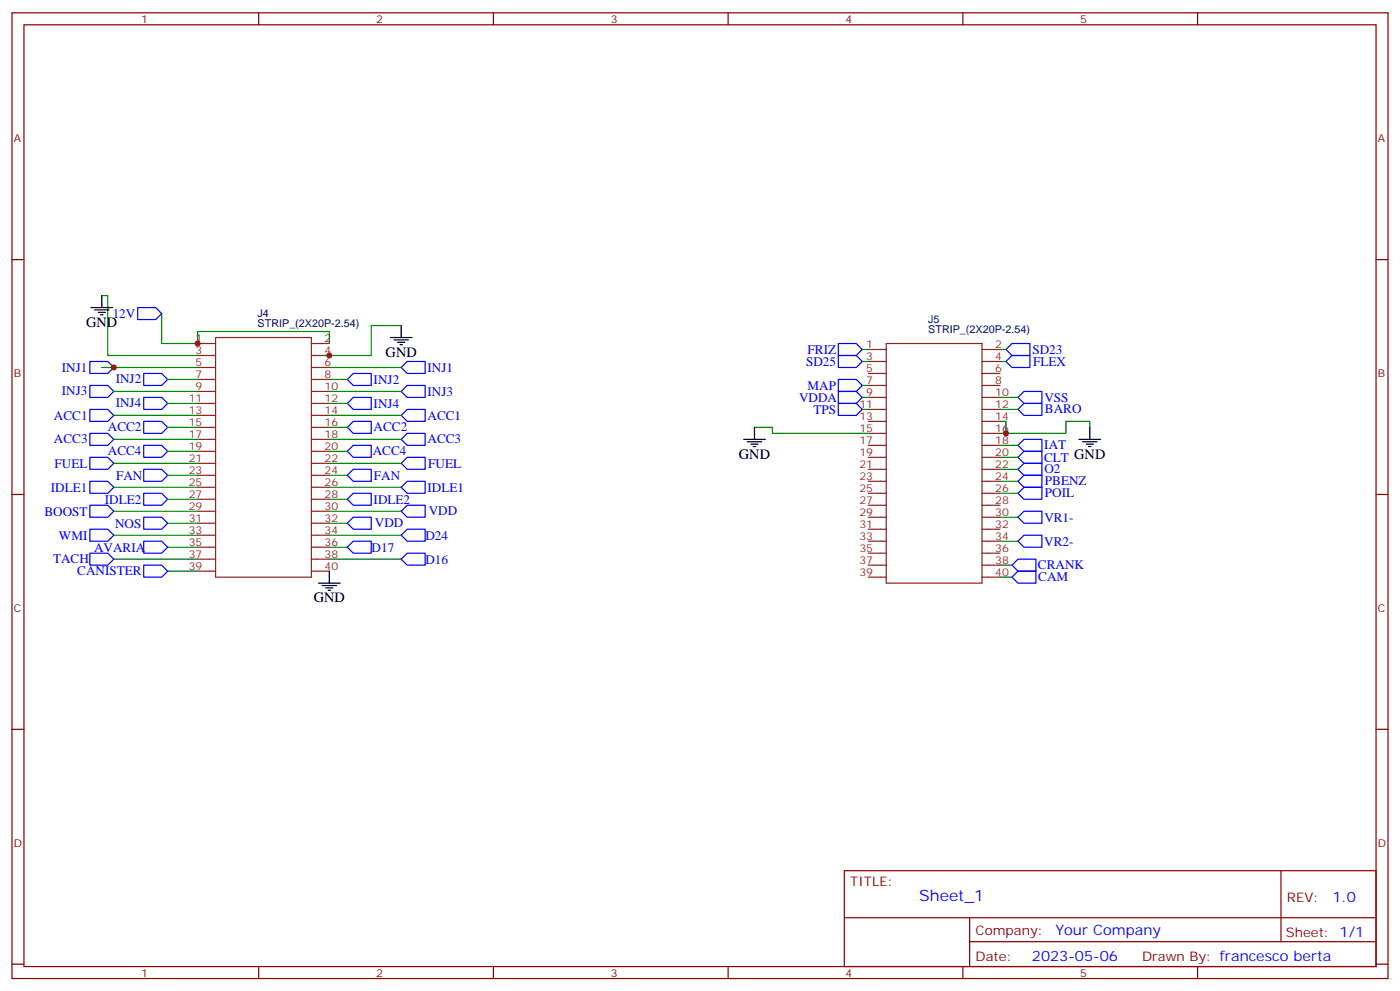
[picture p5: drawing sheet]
<svg xmlns="http://www.w3.org/2000/svg" width="412mm" height="292mm" viewBox="0 0 412 292" stroke-linecap="round" stroke-linejoin="round" font-family="sans-serif">
<g fill="none" stroke="#870000" stroke-width=".35">
<path d="M3.5 3.8h405.4v284.3h-405.4zM7.1 7.3h398.2v277.3h-398.2zM76.2 3.8v3.5M145.3 3.8v3.5M214.5 3.8v3.5M283.6 3.8v3.5M352.8 3.8v3.5M3.5 76.4h3.6M405.3 76.4h3.6M3.5 145.6h3.6M405.3 145.6h3.6M3.5 214.7h3.6"/>
<path d="M405.3 214.7h3.6M248.7 256.4h156.6v28.2h-156.6zM377.3 256.4v20.9M248.7 270.2h156.5M285.6 277.3h119.6M285.6 270.2v14.1M3.5 283.9h3.6M76.2 284.6v3.5M145.3 284.6v3.5M214.5 284.6v3.5M283.6 284.6v3.5M352.8 284.6v3.5"/>
<path d="M405.3 283.9h3.6"/>
</g>
<g fill="none" stroke="#8c2424" stroke-width=".35">
<path d="M63.5 99.4h28.2v70.5h-28.2zM58.2 101.1h5.3M58.2 104.7h5.3M58.2 108.2h5.3M58.2 111.7h5.3M58.2 115.3h5.3M58.2 118.8h5.3M91.7 101.1h5.3M91.7 104.7h5.3M91.7 108.2h5.3M91.7 111.7h5.3M91.7 115.3h5.3"/>
<path d="M91.7 118.8h5.3M255.8 102.9h5.3M255.8 106.4h5.3M255.8 110h5.3M255.8 113.5h5.3M255.8 117h5.3M261.1 101.1h28.2v70.6h-28.2zM289.3 102.9h5.3M289.3 106.4h5.3M289.3 110h5.3M289.3 113.5h5.3M289.3 117h5.3"/>
<path d="M58.2 122.3h5.3M58.2 125.8h5.3M58.2 129.4h5.3M58.2 132.9h5.3M58.2 136.4h5.3M58.2 139.9h5.3M91.7 122.3h5.3M91.7 125.8h5.3M91.7 129.4h5.3M91.7 132.9h5.3M91.7 136.4h5.3M91.7 139.9h5.3"/>
<path d="M255.8 120.5h5.3M255.8 124.1h5.3M255.8 127.6h5.3M255.8 131.1h5.3M255.8 134.7h5.3M255.8 138.2h5.3M289.3 120.5h5.3M289.3 124.1h5.3M289.3 127.6h5.3M289.3 131.1h5.3M289.3 134.7h5.3M289.3 138.2h5.3"/>
<path d="M58.2 143.5h5.3M58.2 147h5.3M58.2 150.5h5.3M58.2 154.1h5.3M58.2 157.6h5.3M91.7 143.5h5.3M91.7 147h5.3M91.7 150.5h5.3M91.7 154.1h5.3M91.7 157.6h5.3M255.8 141.7h5.3M255.8 145.2h5.3"/>
<path d="M255.8 148.8h5.3M255.8 152.3h5.3M255.8 155.8h5.3M255.8 159.3h5.3M289.3 141.7h5.3M289.3 145.2h5.3M289.3 148.8h5.3M289.3 152.3h5.3M289.3 155.8h5.3M289.3 159.3h5.3M58.2 161.1h5.3M58.2 164.6h5.3"/>
<path d="M58.2 168.2h5.3M91.7 161.1h5.3M91.7 164.6h5.3M91.7 168.2h5.3M255.8 169.9h5.3M255.8 162.9h5.3M255.8 166.4h5.3M289.3 169.9h5.3M289.3 162.9h5.3M289.3 166.4h5.3"/>
</g>
<g fill="none" stroke="#008700" stroke-width=".35">
<path d="M30 87h1.7v17.7h26.5M47.6 92.3v8.8h10.6v-3.5h38.8v3.5M118.2 95.8h-8.8v8.9h-14.2M30 108.2h28.2M33.5 115.3h24.7M49.4 111.7h8.8M49.4 118.8h8.8M97 108.2h21.2M97 111.7h5.3M97 118.8h5.3M97 115.3h21.2M254 106.4h1.8"/>
<path d="M254 102.9h1.8M254 117h1.8M254 113.5h1.8M294.6 106.4h1.7M294.6 102.9h1.7M294.6 117h5.3M33.5 122.3h24.7M33.5 129.4h24.7M33.5 136.4h24.7M49.4 125.8h8.8M49.4 132.9h8.8M49.4 139.9h8.8"/>
<path d="M97 125.8h5.3M97 129.4h21.2M97 132.9h5.3M97 122.3h21.2M97 136.4h21.2M97 139.9h5.3M222.2 125.8h5.3v1.8h28.3M254 120.5h1.8M294.6 124.1h1.7v3.5h17.7v-3.5h7v1.7M294.6 120.5h5.3M294.6 127.6h1.7M294.6 138.2h5.3"/>
<path d="M294.6 134.7h5.3M294.6 131.1h5.3M33.5 143.5h24.7M33.5 150.5h24.7M33.5 157.6h24.7M49.4 154.1h8.8M49.4 147h8.8M97 143.5h21.2M97 147h5.3M97 150.5h21.2M97 157.6h21.2M97 154.1h5.3"/>
<path d="M294.6 152.3h5.3M294.6 159.3h5.3M294.6 145.2h5.3M294.6 141.7h5.3M33.5 164.6h24.7M49.4 161.1h8.8M49.4 168.2h8.8M97 161.1h5.3M97 164.6h21.2M294.6 166.4h3.5M294.6 169.9h3.5"/>
</g>
<g fill="none" stroke="#00f" stroke-width=".35">
<path d="M40.6 90.6h5.3l1.7 1.7-1.7 1.8h-5.3zM26.5 106.4h5.2l1.8 1.8-1.8 1.8h-5.2zM26.5 113.5h5.2l1.8 1.8-1.8 1.7h-5.2zM42.3 110h5.3l1.8 1.7-1.8 1.8h-5.3zM42.3 117h5.3l1.8 1.8-1.8 1.7h-5.3zM102.3 118.8l1.8-1.8h5.3v3.5h-5.3zM104.1 110h5.3v3.5h-5.3l-1.8-1.8zM119.9 113.5h5.3v3.5h-5.3l-1.7-1.7zM119.9 106.4h5.3v3.6h-5.3l-1.7-1.8zM246.9 101.1h5.3l1.8 1.8-1.8 1.8h-5.3zM246.9 104.7h5.3l1.8 1.7-1.8 1.8h-5.3zM246.9 111.7h5.3l1.8 1.8-1.8 1.8h-5.3z"/>
<path d="M246.9 115.3h5.3l1.8 1.7-1.8 1.8h-5.3zM246.9 118.8h5.3l1.8 1.7-1.8 1.8h-5.3zM296.3 106.4l1.8-1.7h5.3v3.5h-5.3zM298.1 101.1h5.3v3.6h-5.3l-1.8-1.8zM299.9 117l1.7-1.7h5.3v3.5h-5.3zM26.5 120.5h5.2l1.8 1.8-1.8 1.8h-5.2zM26.5 127.6h5.2l1.8 1.8-1.8 1.7h-5.2zM26.5 134.7h5.2l1.8 1.7-1.8 1.8h-5.2zM42.3 124.1h5.3l1.8 1.7-1.8 1.8h-5.3zM42.3 131.1h5.3l1.8 1.8-1.8 1.8h-5.3zM42.3 138.2h5.3l1.8 1.7-1.8 1.8h-5.3zM102.3 139.9l1.8-1.7h5.3v3.5h-5.3z"/>
<path d="M104.1 131.1h5.3v3.6h-5.3l-1.8-1.8zM104.1 124.1h5.3v3.5h-5.3l-1.8-1.8zM118.2 136.4l1.7-1.7h5.3v3.5h-5.3zM119.9 127.6h5.3v3.5h-5.3l-1.7-1.7zM119.9 120.5h5.3v3.6h-5.3l-1.7-1.8zM299.9 120.5l1.7-1.7h5.3v3.5h-5.3zM299.9 131.1l1.7-1.7h5.3v3.5h-5.3zM299.9 134.7l1.7-1.8h5.3v3.5h-5.3zM299.9 138.2l1.7-1.8h5.3v3.5h-5.3zM26.5 148.8h5.2l1.8 1.7-1.8 1.8h-5.2zM26.5 141.7h5.2l1.8 1.8-1.8 1.7h-5.2zM26.5 155.8h5.2l1.8 1.8-1.8 1.7h-5.2z"/>
<path d="M42.3 145.2h5.3l1.8 1.8-1.8 1.8h-5.3zM42.3 159.3h5.3l1.8 1.8-1.8 1.8h-5.3zM42.3 152.3h5.3l1.8 1.8-1.8 1.7h-5.3zM104.1 145.2h5.3v3.6h-5.3l-1.8-1.8zM104.1 159.3h5.3v3.6h-5.3l-1.8-1.8zM104.1 152.3h5.3v3.5h-5.3l-1.8-1.7zM119.9 141.7h5.3v3.5h-5.3l-1.7-1.7zM119.9 148.8h5.3v3.5h-5.3l-1.7-1.8zM119.9 155.8h5.3v3.5h-5.3l-1.7-1.7zM299.9 141.7l1.7-1.8h5.3v3.6h-5.3zM299.9 145.2l1.7-1.7h5.3v3.5h-5.3zM299.9 152.3l1.7-1.8h5.3v3.6h-5.3z"/>
<path d="M299.9 159.3l1.7-1.7h5.3v3.5h-5.3zM26.5 162.9h5.2l1.8 1.7-1.8 1.8h-5.2zM42.3 166.4h5.3l1.8 1.8-1.8 1.7h-5.3zM119.9 162.9h5.3v3.5h-5.3l-1.7-1.8zM298.1 166.4l1.8-1.8h5.3v3.6h-5.3zM298.1 169.9l1.8-1.7h5.3v3.5h-5.3z"/>
</g>
<g fill="none" stroke="#000" stroke-width=".35">
<path d="M26.8 90.6h6.4M27.9 91.3h4.2M28.9 92h2.1M29.6 92.7h.7M30 87v3.6M115 99.4h6.4M118.2 95.8v3.6M116.1 100.1h4.2M117.1 100.8h2.1M117.8 101.5h.7M219.1 129.4h6.3M220.1 130.1h4.3"/>
<path d="M221.2 130.8h2.1M221.9 131.5h.7M222.2 125.8v3.6M317.9 129.4h6.3M318.9 130.1h4.2M320 130.8h2.1M320.7 131.5h.7M321 125.8v3.6M93.8 171.7h6.4M94.9 172.4h4.2M96 173.1h2.1M96.7 173.8h.7"/>
<path d="M97 168.2v3.5"/>
</g>
<g fill="#c00">
<circle cx="58.2" cy="101.1" r=".88"/>
<circle cx="97" cy="104.7" r=".88"/>
<circle cx="33.5" cy="108.2" r=".88"/>
<circle cx="296.3" cy="127.6" r=".88"/>
</g>
<text font-size="4.6" fill="#00f" x="270.8" y="265.4">Sheet_1</text>
<g font-size="4.2">
<text x="25.4" y="96.2">GND</text>
<text x="113.6" y="105">GND</text>
<text x="217.7" y="135">GND</text>
<text x="92.4" y="177.3">GND</text>
</g>
<g font-size="4.2" fill="#00f">
<text x="392.5" y="265.6">1.0</text>
<text x="310.9" y="275.2">Your Company</text>
<text x="304" y="283">2023-05-06</text>
</g>
<g font-size="3.9" fill="#00f">
<text x="33.2" y="93.6">12V</text>
<text x="237.4" y="107.6">SD25</text>
<text x="237.9" y="104.2">FRIZ</text>
<text x="304.1" y="104.2">SD23</text>
<text x="304.3" y="107.7">FLEX</text>
<text x="18.2" y="109.4">INJ1</text>
<text x="34.1" y="112.9">INJ2</text>
<text x="110.1" y="113.2">INJ2</text>
<text x="125.9" y="109.5">INJ1</text>
<text x="18.2" y="116.4">INJ3</text>
<text x="34.1" y="119.9">INJ4</text>
<text x="125.9" y="116.7">INJ3</text>
<text x="235.4" y="118.2">VDDA</text>
<text x="237.9" y="114.8">MAP</text>
<text x="307.6" y="118.4">VSS</text>
<text x="15.9" y="123.6">ACC1</text>
<text x="110.1" y="120.2">INJ4</text>
<text x="125.9" y="123.6">ACC1</text>
<text x="239.6" y="121.8">TPS</text>
<text x="307.8" y="121.7">BARO</text>
<text x="15.9" y="130.5">ACC3</text>
<text x="31.8" y="127">ACC2</text>
<text x="110.1" y="127">ACC2</text>
<text x="125.9" y="130.5">ACC3</text>
<text x="16.1" y="137.7">FUEL</text>
<text x="31.8" y="134.1">ACC4</text>
<text x="109.8" y="134.1">ACC4</text>
<text x="126.1" y="137.7">FUEL</text>
<text x="307.6" y="136">CLT GND</text>
<text x="307.6" y="132.3">IAT</text>
<text x="34.2" y="141.2">FAN</text>
<text x="110.1" y="141.2">FAN</text>
<text x="307.6" y="139.4">O2</text>
<text x="307.8" y="142.9">PBENZ</text>
<text x="15" y="144.7">IDLE1</text>
<text x="30.9" y="148.3">IDLE2</text>
<text x="110.1" y="148.3">IDLE2</text>
<text x="125.9" y="144.7">IDLE1</text>
<text x="307.8" y="146.4">POIL</text>
<text x="13.1" y="151.8">BOOST</text>
<text x="33.9" y="155.3">NOS</text>
<text x="110.4" y="155.3">VDD</text>
<text x="126.3" y="151.8">VDD</text>
<text x="307.6" y="153.7">VR1-</text>
<text x="17.4" y="158.9">WMI</text>
<text x="125.3" y="158.9">D24</text>
<text x="307.6" y="160.7">VR2-</text>
<text x="15.6" y="165.9">TACH</text>
<text x="27.7" y="162.4">AVARIA</text>
<text x="109.5" y="162.4">D17</text>
<text x="125.3" y="165.9">D16</text>
<text x="305.8" y="167.6">CRANK</text>
<text x="22.8" y="169.4">CANISTER</text>
<text x="305.9" y="171.1">CAM</text>
</g>
<g font-size="3.9" fill="#800">
<text x="250.5" y="260.9">TITLE:</text>
<text x="379.1" y="265.6">REV:</text>
<text x="287.4" y="275.1">Company:</text>
<text x="378.7" y="275.8">Sheet: 1/1</text>
<text x="287.4" y="282.8">Date:</text>
<text x="336.4" y="282.9">Drawn By: francesco berta</text>
</g>
<g font-size="3.2" fill="#800">
<text x="41.6" y="6.8">1</text>
<text x="110.8" y="6.8">2</text>
<text x="179.9" y="6.8">3</text>
<text x="249.1" y="6.8">4</text>
<text x="318.2" y="6.8">5</text>
<text x="4.1" y="41.9">A</text>
<text x="405.9" y="41.9">A</text>
<text x="4.1" y="111">B</text>
<text x="405.9" y="111">B</text>
<text x="4.1" y="180.2">C</text>
<text x="405.9" y="180.2">C</text>
<text x="4.1" y="249.3">D</text>
<text x="405.9" y="249.3">D</text>
<text x="41.6" y="287.6">1</text>
<text x="110.8" y="287.6">2</text>
<text x="179.9" y="287.6">3</text>
<text x="249.1" y="287.6">4</text>
<text x="318.2" y="287.6">5</text>
</g>
<g font-size="3.2" fill="#000080">
<text x="75.9" y="93.2">J4</text>
<text x="273.4" y="95">J5</text>
<text x="75.9" y="96.4">STRIP_(2X20P-2.54)</text>
<text x="273.4" y="98.1">STRIP_(2X20P-2.54)</text>
</g>
<g font-size="3.2" fill="#8d2323">
<text x="57.6" y="100.8">1</text>
<text x="95.6" y="100.8">2</text>
<text x="57.6" y="104.3">3</text>
<text x="57.6" y="107.8">5</text>
<text x="95.6" y="104.3">4</text>
<text x="95.6" y="107.8">6</text>
<text x="255.2" y="102.6">1</text>
<text x="255.2" y="106.1">3</text>
<text x="293.2" y="102.6">2</text>
<text x="293.2" y="106.1">4</text>
<text x="57.6" y="111.4">7</text>
<text x="95.6" y="111.4">8</text>
<text x="255.2" y="109.6">5</text>
<text x="255.2" y="113.1">7</text>
<text x="293.2" y="109.6">6</text>
<text x="293.2" y="113.1">8</text>
<text x="55.6" y="118.4">11</text>
<text x="57.6" y="114.9">9</text>
<text x="95.6" y="114.9">10</text>
<text x="95.6" y="118.4">12</text>
<text x="255.2" y="116.7">9</text>
<text x="293.2" y="116.7">10</text>
<text x="55.6" y="122">13</text>
<text x="55.6" y="125.5">15</text>
<text x="95.6" y="122">14</text>
<text x="95.6" y="125.5">16</text>
<text x="253.1" y="120.2">11</text>
<text x="253.1" y="123.7">13</text>
<text x="293.2" y="120.2">12</text>
<text x="293.2" y="123.7">14</text>
<text x="55.6" y="129">17</text>
<text x="95.6" y="129">18</text>
<text x="253.1" y="127.2">15</text>
<text x="253.1" y="130.8">17</text>
<text x="293.2" y="127.2">16</text>
<text x="293.2" y="130.8">18</text>
<text x="55.6" y="132.5">19</text>
<text x="55.6" y="136.1">21</text>
<text x="95.6" y="132.5">20</text>
<text x="95.6" y="136.1">22</text>
<text x="253.1" y="134.3">19</text>
<text x="253.1" y="137.8">21</text>
<text x="293.2" y="134.3">20</text>
<text x="293.2" y="137.8">22</text>
<text x="55.6" y="139.6">23</text>
<text x="55.6" y="143.1">25</text>
<text x="95.6" y="139.6">24</text>
<text x="95.6" y="143.1">26</text>
<text x="253.1" y="141.4">23</text>
<text x="293.2" y="141.4">24</text>
<text x="55.6" y="146.6">27</text>
<text x="95.6" y="146.6">28</text>
<text x="253.1" y="144.9">25</text>
<text x="253.1" y="148.4">27</text>
<text x="293.2" y="144.9">26</text>
<text x="293.2" y="148.4">28</text>
<text x="55.6" y="150.2">29</text>
<text x="55.6" y="153.7">31</text>
<text x="95.6" y="150.2">30</text>
<text x="95.6" y="153.7">32</text>
<text x="253.1" y="151.9">29</text>
<text x="253.1" y="155.5">31</text>
<text x="293.2" y="151.9">30</text>
<text x="293.2" y="155.5">32</text>
<text x="55.6" y="157.2">33</text>
<text x="55.6" y="160.8">35</text>
<text x="95.6" y="157.2">34</text>
<text x="95.6" y="160.8">36</text>
<text x="253.1" y="159">33</text>
<text x="293.2" y="159">34</text>
<text x="55.6" y="164.3">37</text>
<text x="55.6" y="167.8">39</text>
<text x="95.6" y="164.3">38</text>
<text x="95.6" y="167.8">40</text>
<text x="253.1" y="162.5">35</text>
<text x="253.1" y="166.1">37</text>
<text x="293.2" y="162.5">36</text>
<text x="293.2" y="166.1">38</text>
<text x="253.1" y="169.6">39</text>
<text x="293.2" y="169.6">40</text>
</g>
</svg>
